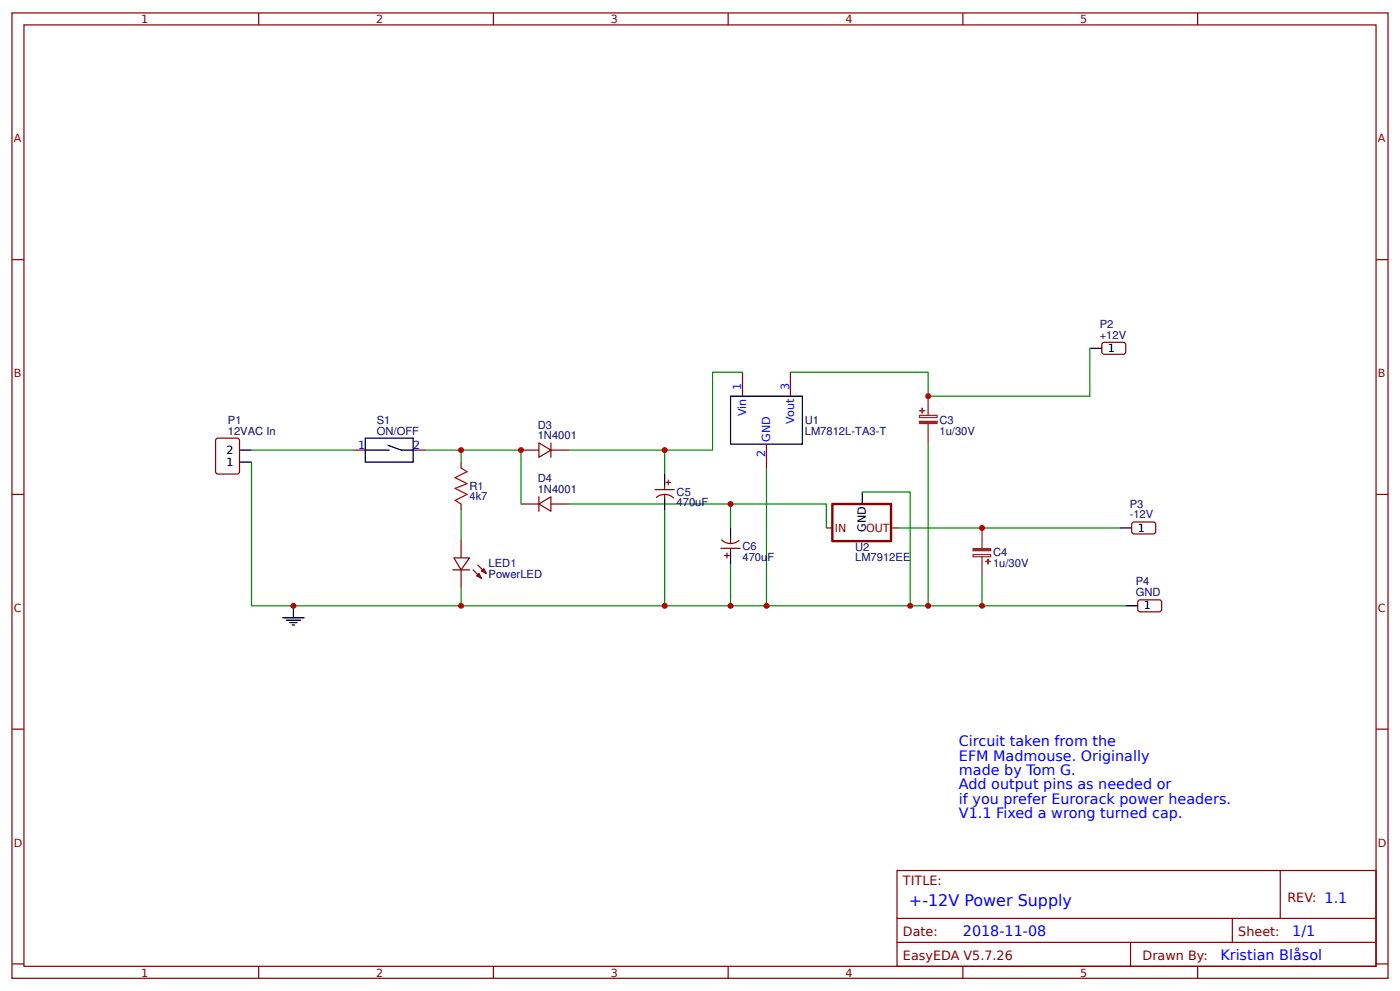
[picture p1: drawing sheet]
<svg xmlns="http://www.w3.org/2000/svg" width="309mm" height="219mm" viewBox="0 0 309 219" stroke-linecap="round" stroke-linejoin="round" font-family="sans-serif">
<g fill="none" stroke="#800" stroke-width=".26">
<path d="M2.6 2.9h304.1v213.2h-304.1zM5.3 5.5h298.7v208h-298.7zM57.1 2.9v2.6M109 2.9v2.6M160.9 2.9v2.6M212.7 2.9v2.6M264.6 2.9v2.6M2.6 57.4h2.7M304 57.4h2.7M243.5 75.9l.4-.3 4.5 .1 .3 .4-.1 1.9-.4 .3-4.5-.1-.3-.5zM47.9 96.9l4.5-.1 .4 .2 .1 7.2-.2 .5h-4.5l-.5-.2-.1-7.2zM78.1 99.4h2.6"/>
<path d="M91.3 99.4h2.6M115.1 99.4h4M119.1 97.8l2.6 1.6-2.6 1.6zM121.7 99.4h4M121.7 97.8v3.2M164 82.2v5.3M169.3 98.1v5.3M174.6 82.2v5.3M2.6 109.2h2.7M101.9 102.1v1.3M101.9 111.3v1.4M101.9 119.3v3.9"/>
<path d="M115.1 111.3h4M119.1 111.3l2.6-1.6v3.2zM119.1 109.7v3.2M121.7 111.3h4M144.7 108.2h4.3M144.9 109.9a2.85 2.85 0 0 1 4 .2M146.8 107.4v.8M146.8 109.2v.8M147.1 106.6h1.1M147.6 106v1.1M159.4 119.2a2.85 2.85 0 0 0 3.9 .1M161.4 119.3v.8"/>
<path d="M250.1 115.6l.5-.3 4.5 .1 .2 .4v1.9l-.5 .3-4.5-.1-.3-.5zM304 109.2h2.7M100 125.9h3.7M100.3 123.2h3.4l-1.8 2.7zM101.9 125.9v4M104.5 125.9l1.9 1.8M105.3 127.2l.5-.5 .6 1zM105.6 124.8l1.8 1.9M106.4 126.2l.5-.6 .5 1.1zM159.3 121.1h4.2M160.1 122.7h1M160.6 122.2v1"/>
<path d="M161.4 121.1v.8M251.4 132.8l.5-.3 4.5 .1 .2 .4v1.9l-.5 .2h-4.5l-.2-.5zM2.6 161.1h2.7M304 161.1h2.7M198.2 192.3h105.8v21.2h-105.8zM282.8 192.3v10.6M2.6 212.9h2.7M57.1 213.5v2.6M109 213.5v2.6M160.9 213.5v2.6M198.2 202.9h105.8M198.2 208.2h105.8"/>
<path d="M212.7 213.5v2.6M249.8 208.2v5.3M264.6 213.5v2.6M272.3 202.9v5.3M304 212.9h2.7"/>
</g>
<g fill="none" stroke="#000" stroke-width=".26">
<path d="M240.8 76.9h2.6M52.9 99.4h2.7M80.7 96.8h10.6v5.3h-10.6zM80.7 99.4h5.3M85.7 98.4l2.9 1h2.7M161.4 87.5h15.9v10.6h-15.9zM52.9 102.1h2.7M146.8 104.7v2.7M146.8 110v2.7M161.4 116.6v2.7M190.5 108.7v2.6M247.4 116.6h2.6"/>
<path d="M62.4 136.5h4.8M63.2 137h3.2M64 137.5h1.6M64.6 138.1h.5M64.8 133.8v2.7M161.4 121.9v2.7M248.7 133.8h2.7"/>
</g>
<path d="M101.9 103.4l1.3 .8-2.7 1.3 2.7 1.3-2.7 1.1 2.7 1.3-2.7 1.3 1.4 .8" fill="none" stroke="#a00000" stroke-width=".26"/>
<path d="M183.9 111.4h12.9v8.1h-12.9z" fill="none" stroke="#800" stroke-width=".53"/>
<path d="M182.6 116.6h1.3M197.1 116.6h1.3" fill="none" stroke="#880001" stroke-width=".26"/>
<path d="M203.1 91.8h3.9v.4h-3.9zM205.1 87.5v4.3M205.1 93.6v4.5M217 116.6v4.5M215 122.5h3.9v.5h-3.9zM217 123v4.2" fill="none" stroke="#8d2323" stroke-width=".26"/>
<g fill="#8d2323" stroke="#8d2323" stroke-width=".26">
<path d="M203.1 93.1h3.9v.5h-3.9z"/>
<path d="M203.2 90.7h1.1z"/>
<path d="M203.7 90.2l.1 1z"/>
<path d="M215 121.2h3.9v.5h-3.9z"/>
<path d="M217.8 124h1z"/>
<path d="M218.3 123.5v1.1z"/>
</g>
<g fill="none" stroke="#080" stroke-width=".26">
<path d="M240.8 76.9v10.6h-35.7v-5.3h-30.5M55.6 99.4h22.5M93.9 99.4h21.2v11.9M101.9 99.4v2.7M146.8 99.4v5.3M164 82.2h-6.6v17.2h-31.7M205.1 98.1v35.7M55.6 102.1v31.7h193.1M101.9 112.7v6.6M125.7 111.3h56.9v5.3M146.8 112.7v21.1M161.4 111.3v5.3"/>
<path d="M169.3 103.4v30.4M190.5 108.7h10.6v25.1M198.4 116.6h49M101.9 129.9v3.9M161.4 124.6v9.2M217 127.2v6.6"/>
</g>
<g fill="#c00">
<circle cx="169.3" cy="133.8" r=".66"/>
<circle cx="161.4" cy="111.3" r=".66"/>
<circle cx="146.8" cy="133.8" r=".66"/>
<circle cx="101.9" cy="133.8" r=".66"/>
<circle cx="64.8" cy="133.8" r=".66"/>
<circle cx="101.9" cy="99.4" r=".66"/>
<circle cx="146.8" cy="99.4" r=".66"/>
<circle cx="115.1" cy="99.4" r=".66"/>
<circle cx="161.4" cy="133.8" r=".66"/>
<circle cx="217" cy="133.8" r=".66"/>
<circle cx="205.1" cy="87.5" r=".66"/>
<circle cx="205.1" cy="133.8" r=".66"/>
<circle cx="201.1" cy="133.8" r=".66"/>
<circle cx="217" cy="116.6" r=".66"/>
</g>
<text font-size="3.5" fill="#00f" x="200.8" y="200.2">+-12V Power Supply</text>
<g font-size="3.2" fill="#00f">
<text x="211.9" y="164.8">Circuit taken from the</text>
<text x="211.9" y="168">EFM Madmouse. Originally</text>
<text x="211.9" y="171.2">made by Tom G.</text>
<text x="211.9" y="174.3">Add output pins as needed or</text>
<text x="211.9" y="177.5">if you prefer Eurorack power headers.</text>
<text x="211.9" y="180.7">V1.1 Fixed a wrong turned cap.</text>
<text x="212.7" y="206.9">2018-11-08</text>
<text x="285.5" y="206.9">1/1</text>
<text x="269.6" y="212.1">Kristian Blåsol</text>
</g>
<g font-size="2.8" fill="#800">
<text x="199.5" y="195.5">TITLE:</text>
<text x="284.4" y="199.2">REV: 1.1</text>
<text x="199.5" y="206.9">Date:</text>
<text x="273.6" y="206.9">Sheet:</text>
<text x="199.5" y="212.1">EasyEDA V5.7.26</text>
<text x="252.4" y="212.1">Drawn By:</text>
</g>
<g font-size="2.5" fill="#800">
<text x="31.2" y="5.1">1</text>
<text x="83.1" y="5.1">2</text>
<text x="134.9" y="5.1">3</text>
<text x="186.8" y="5.1">4</text>
<text x="238.7" y="5.1">5</text>
<text x="3" y="31.4">A</text>
<text x="304.4" y="31.4">A</text>
<text x="3" y="83.3">B</text>
<text x="304.4" y="83.3">B</text>
<text x="3" y="135.1">C</text>
<text x="304.4" y="135.1">C</text>
<text x="3" y="187">D</text>
<text x="304.4" y="187">D</text>
<text x="31.2" y="215.7">1</text>
<text x="83.1" y="215.7">2</text>
<text x="134.9" y="215.7">3</text>
<text x="186.8" y="215.7">4</text>
<text x="238.7" y="215.7">5</text>
</g>
<g font-size="2.5" fill="#000080">
<text x="243" y="74.8">+12V</text>
<text x="243" y="72.4">P2</text>
<text x="50.3" y="96">12VAC In</text>
<text x="50.3" y="93.6">P1</text>
<text x="83.2" y="93.6">S1</text>
<text x="83.2" y="96">ON/OFF</text>
<text x="118.8" y="94.7">D3</text>
<text x="177.8" y="96">LM7812L-TA3-T</text>
<text x="177.8" y="93.6">U1</text>
<text x="207.6" y="96">1u/30V</text>
<text x="207.6" y="93.6">C3</text>
<text x="118.8" y="97">1N4001</text>
<text x="118.8" y="106.6">D4</text>
<text x="103.7" y="110.5">4k7</text>
<text x="103.7" y="108.2">R1</text>
<text x="118.8" y="109">1N4001</text>
<text x="149.5" y="111.9">470uF</text>
<text x="149.5" y="109.5">C5</text>
<text x="249.6" y="112.1">P3</text>
<text x="249.6" y="114.5">-12V</text>
<text x="107.9" y="125.4">LED1</text>
<text x="164" y="123.9">470uF</text>
<text x="164" y="121.5">C6</text>
<text x="188.9" y="124">LM7912EE</text>
<text x="188.9" y="121.7">U2</text>
<text x="219.4" y="125.2">1u/30V</text>
<text x="219.4" y="122.8">C4</text>
<text x="107.9" y="127.7">PowerLED</text>
<text x="250.9" y="131.7">GND</text>
<text x="250.9" y="129.3">P4</text>
</g>
<g font-size="2.5">
<text x="244.7" y="77.7">1</text>
<text x="50" y="100.2">2</text>
<text x="50" y="102.9">1</text>
<text x="191.3" y="117.5" transform="rotate(-90 191.3 117.5)">GND</text>
<text x="251.4" y="117.4">1</text>
<text x="252.7" y="134.6">1</text>
</g>
<g font-size="2.5" fill="#00f">
<text x="163.8" y="86.2" transform="rotate(-90 163.8 86.2)">1</text>
<text x="174.4" y="86.2" transform="rotate(-90 174.4 86.2)">3</text>
<text x="164.8" y="91.9" transform="rotate(-90 164.8 91.9)">Vin</text>
<text x="175.4" y="93.6" transform="rotate(-90 175.4 93.6)">Vout</text>
<text x="79.1" y="99.2">1</text>
<text x="91.3" y="99.2">2</text>
<text x="169.1" y="101" transform="rotate(-90 169.1 101)">2</text>
<text x="170.1" y="97.6" transform="rotate(-90 170.1 97.6)">GND</text>
</g>
<g font-size="2.5" fill="#880001">
<text x="184.4" y="117.4">IN</text>
<text x="191.3" y="117.4">OUT</text>
</g>
</svg>
